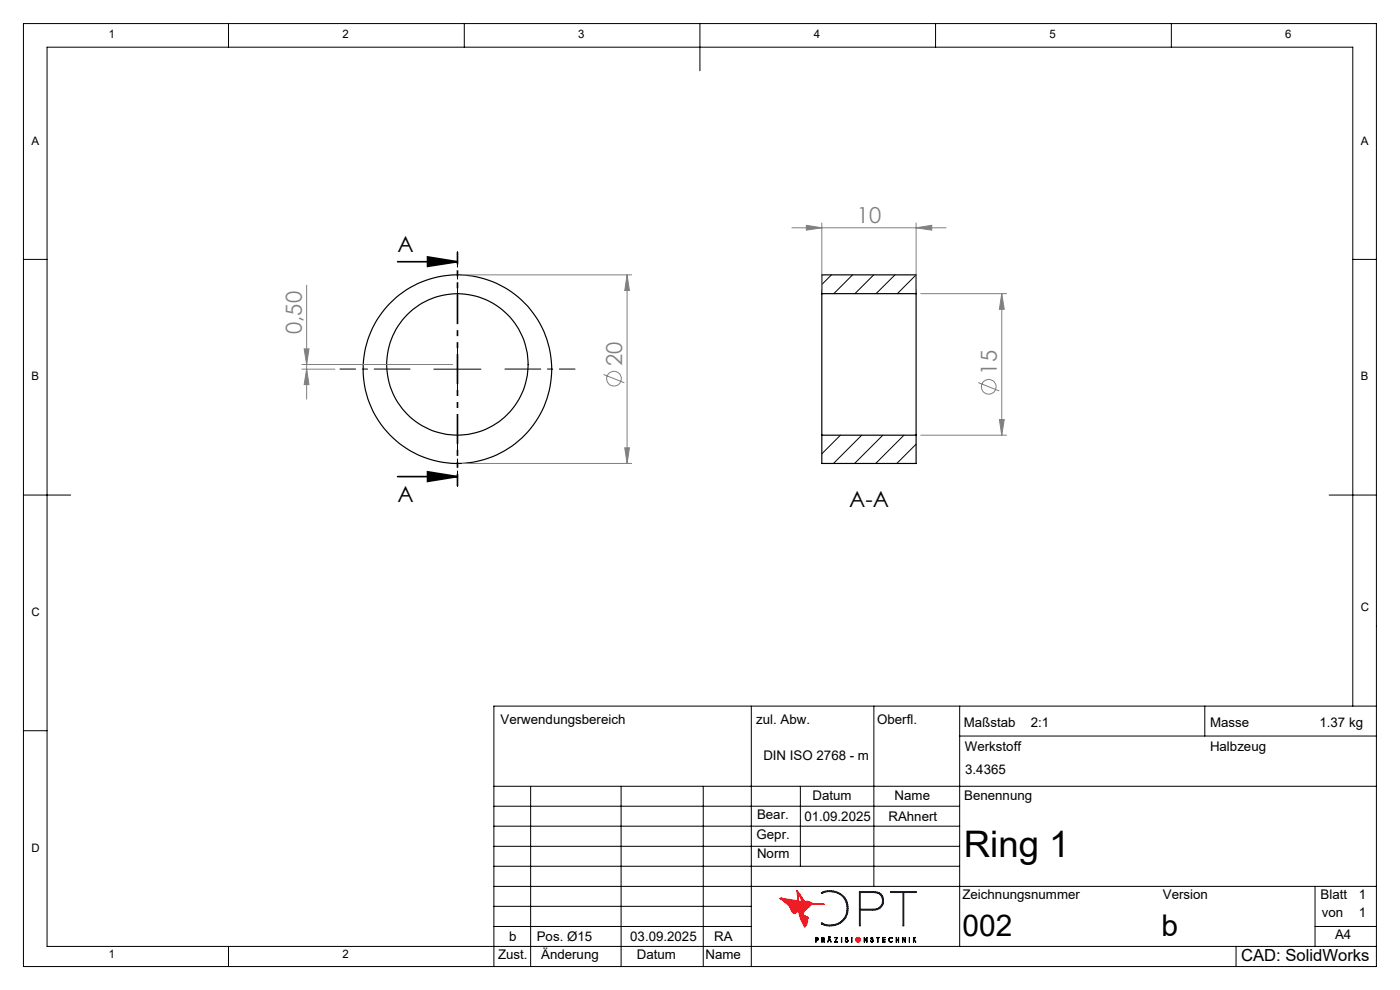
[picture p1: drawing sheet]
<svg xmlns="http://www.w3.org/2000/svg" width="297mm" height="210mm" viewBox="0 0 297 210" stroke-linecap="round" stroke-linejoin="round" font-family="sans-serif">
<g fill="none" stroke="#000" stroke-width=".25">
<path d="M174.3 62.3v30M174.3 62.3h20M174.3 62.3v-4h20v4M194.3 62.3v30M174.3 92.3h20M174.3 92.3v6h20v-6"/>
<circle cx="97" cy="77.3" r="15"/>
<circle cx="97" cy="78.3" r="20"/>
</g>
<g fill="none" stroke="#000" stroke-width=".21">
<path d="M5 5h287v200h-287zM48.5 5v5M98.5 5v5M148.5 5v10M198.5 5v5M248.5 5v5M5 55h5M176.4 58.3l-2.1 2.1M180.9 58.3l-4 4M185.3 58.3l-3.9 4M189.9 58.3l-4.1 4M194.3 58.3l-3.9 4"/>
<path d="M287 55h5M178.3 92.3l-4 4M182.8 92.3l-6 6M187.3 92.3l-6 6M191.8 92.3l-6 6M194.3 94.2l-4 4.1M5 105h10M282 105h10M5 155h5M159.4 149.8v55.2M185.4 149.8v38.2M203.6 149.8v51"/>
<path d="M203.6 156.1h88.4M255.6 149.8v6.3M287 149.8v-139.8h-277v190.8h282M292 149.8h-187.2v55.2M104.8 166.8h187.2M104.8 179.5h98.8M104.8 175.3h98.8M104.8 171h98.8M112.6 166.8v38.2M131.8 166.8v38.2M149.2 166.8v38.2M169.8 166.8v17"/>
<path d="M104.8 183.8h98.8M104.8 196.5h54.6M104.8 192.3h54.6M104.8 188h187.2M173.4 199.4l.1-.3-.4-.2v.9v-.9h.3l.2 .3-.1 .2-.4 .1M174.3 198.9l.6 .2v.2l-.2 .2 .2 .3-.3-.3 .2-.3-.1-.3h-.3l-.1 .9zM174.4 199.5h.2M174.6 199.5h.1M175.9 198.7l-.1 .1zM175.9 198.9l.4 .9-.2-.3h-.3l-.2 .3zM175.9 199l.2 .4h-.3zM176 198.7l.1 .1z"/>
<path d="M176 198.7h.1M177.1 198.9h.6l-.5 .9h.5h-.6l.5-.9zM178.5 198.9l.1 .9zM179.5 198.9v.3a.38 .38 0 0 1 .4 .5l-.3 .1-.2-.1 .3 .1 .1-.2zM179.5 198.9l.3 .1zM180.7 198.9v.9zM183.3 198.9l.6 .8v-.8v.9l-.5-.8-.1 .8zM184.7 199.7h.1M184.8 198.9h.3l.1 .1zM184.8 198.9v.3l.3 .2M184.9 199v.2l.3 .1M185.1 199.4v.4l-.4-.1"/>
<path d="M185.2 199.3v.5h-.2l-.3-.1M185.9 198.9h.6h-.2v.9l-.1-.9zM187.3 198.9h.4h-.4v.9h.4h-.4M187.3 199.3h.4l-.4 .1M188.5 199.3l.3 .5h.4M188.6 199.3l.1 .4 .5 .1M188.7 199l.3-.1 .3 .1h-.5l-.2 .3zM189.2 199.8l.1-.1zM190.1 198.9l.1 .9zM190.2 199.3h.4M190.6 198.9v.9zM192 199.7l-.5-.8v.9v-.8l.5 .8"/>
<path d="M192 199.8h.1M192 198.9h.1M192 198.9l.1 .9M192.9 198.9v.9zM193.8 199.8h.1M193.8 198.9h.1M193.8 199.3l.4-.4-.3 .3 .4 .6-.5-.5M193.8 198.9v.9M279 196.5h13M279 188v12.8M48.5 200.8v4.2M262.2 200.8v4.2"/>
</g>
<path d="M170.6 191.2h.1M174.2 189.4a3.8 3.8 0 0 1 5.7 3.3 3.8 3.8 0 0 1-5.7 3.3l.1-.2a3.6 3.6 0 0 0 5.4-3.1 3.6 3.6 0 0 0-5.4-3.2zM182.3 189.1h2.9a1.99 1.99 0 0 1 2.2 2.1 1.99 1.99 0 0 1-2.3 1.9h-2.6v3.3h-.2zM182.5 189.3h2.7a1.77 1.77 0 0 1 2 1.6 1.77 1.77 0 0 1-1.6 2h-3.1zM188.9 189.1h5.4v.2h-2.6v7.1h-.1v-7.1h-2.7z" fill="none" stroke="#191924" stroke-width=".21"/>
<g fill="none" stroke="#ee1c25" stroke-width=".21">
<path d="M165.5 190.6h.1M165.5 190.6a5.9 5.9 0 0 1 2.7 3l.2 .1a1.01 1.01 0 0 0 1-.5h.1M165.7 190.5h.1M165.7 190.6h-.2M165.7 190.6l4.6 .6M165.7 190.5v.1M165.7 190.5l.6 .5M165.8 190.6l.5 .3M166.3 190.9l1.1 1M166.3 191l.7 .5M167 191.6l.9 .8M167.5 192l.5 .4"/>
<path d="M169 188.9l.6 .6 1.1 1.7M169 188.9h.1M169 188.9l.3 2.3 .1-1.6M169.4 189.6h.1M169.4 189.6l.7 1.6h1.6a2.22 2.22 0 0 0 1.9 .5l.3 .1M169.5 193.2h.1M169.5 193.3a6.1 6.1 0 0 0 1.2 3.3M170.7 196.5v.1M170.7 196.6h.1M170.8 196.5h-.1M170.9 196.4l-.1 .1M174.6 191.8h.1"/>
<path d="M174.8 191.8h-1.9a1.19 1.19 0 0 0-1.3 .7l-.9 .6a.65 .65 0 0 0-.1 1.1l.8 .4-.1 .4a1.32 1.32 0 0 1-.4 1.4"/>
<circle cx="182" cy="199.3" r=".5"/>
</g>
<path d="M173.1 198.9h.2a.34 .34 0 0 1 .3 .4 .34 .34 0 0 1-.5 .2v.3zM173.1 198.9v.6h.2a.27 .27 0 0 0 .2-.3 .27 .27 0 0 0-.2-.3zM174.3 198.9h.3a.34 .34 0 0 1 .3 .3 .34 .34 0 0 1-.2 .3l.2 .3-.3-.3h-.2l-.1 .3zM174.4 198.9v.6h.2a.27 .27 0 0 0 .2-.3 .27 .27 0 0 0-.2-.3zM176 198.7l.1 .1zM175.8 198.8h.1zM175.9 199l.2 .4h-.3zM175.9 198.9l-.3 .9 .2-.3h.3l.2 .3zM177.1 198.9h.6l-.5 .9h.5h-.6l.5-.9zM178.5 198.9l.1 .9zM179.5 198.9h.2l.1 .1-.2-.1-.1 .2a.43 .43 0 0 1 .2 .7h-.3l-.1-.2a.25 .25 0 0 0 .4 .1 .25 .25 0 0 0 .1-.3l-.3-.2zM180.7 198.9v.9zM183.3 198.9l.6 .8v-.8v.9l-.5-.8-.1 .8zM184.8 198.9h.3l.1 .1-.3-.1-.1 .2a.4 .4 0 0 1 .4 .3 .4 .4 0 0 1-.1 .4l-.4-.2a.25 .25 0 0 0 .3 .1 .25 .25 0 0 0 .1-.3l-.3-.2zM185.9 198.9h.6h-.2v.9l-.1-.9zM187.3 198.9h.4h-.4v.4h.4l-.4 .1v.4h.4h-.4zM188.5 199.4a.45 .45 0 0 1 .9 0 .45 .45 0 0 1-.9 0zM190.1 198.9l.1 .4h.4v-.4v.9v-.4h-.4l-.1 .4zM191.5 198.9l.5 .8 .1-.8v.9l-.6-.8v.8zM192.9 198.9v.9zM193.8 198.9v.4l.4-.4-.3 .3 .4 .6-.4-.5-.1 .5z" fill-rule="evenodd" fill="#000"/>
<path d="M182.5 189.3v3.6h2.7a1.78 1.78 0 0 0 2-1.8 1.78 1.78 0 0 0-2-1.8zM182.3 189.1h2.9a1.99 1.99 0 0 1 2.2 2.1 1.99 1.99 0 0 1-2.3 1.9h-2.6v3.3h-.2zM188.9 189.1h5.4v.2h-2.6v7.1h-.1v-7.1h-2.7zM174.2 189.4l.1 .1a3.6 3.6 0 0 1 4.5 .8 3.6 3.6 0 0 1 .2 4.6 3.7 3.7 0 0 1-4.7 .9l-.1 .2a3.8 3.8 0 0 0 5.4-1.8 3.8 3.8 0 0 0-2.4-5.1l-1.7-.1z" fill-rule="evenodd" fill="#191924"/>
<path d="M181.5 199.3a.5 .5 0 0 1 1 0 .5 .5 0 0 1-1 0zM169 188.9l.3 2.2 .1-1.5 .6 1.2a.44 .44 0 0 0 .7 .4zM165.5 190.6a5.9 5.9 0 0 1 2.7 3l.2 .1a1.01 1.01 0 0 0 1-.5h.1a6 6 0 0 0 1.2 3.4l.1-.1a1.28 1.28 0 0 0 .5-1.4v-.1a.35 .35 0 0 0 .1-.4 .35 .35 0 0 0-.4-.2 .67 .67 0 0 1-.6-.5 .67 .67 0 0 1 .3-.8l1.5-1.2 2.6-.1-1.6-.1a1.4 1.4 0 0 1-1.5-.5l-2.4-.1v.1v-.1l-3.6-.5 2.3 1.8-2.3-1.9z" fill-rule="evenodd" fill="#ee1c25"/>
<g fill="none" stroke="#808080" stroke-width=".21">
<path d="M98 58.3h36M133 58.3v40M133 58.3l.5 3.3h-1zM168 48.3h32.7M171.1 47.8l3.2 .5-3.2 .5zM174.3 47.3v14M194.3 48.3l3.4-.5v1zM194.3 47.3v14M64 77.3h32M64 78.3h7M64.5 74h1l-.4 3.3zM65.1 60.5v24.2"/>
<path d="M65.1 78.3l.4 3.3h-1zM128 79.4l4.5 1.8M195.3 62.3h18.2M212.5 62.3v30M212.5 62.3l.5 3.3h-1zM98 98.3h36M132.5 95h1l-.5 3.3zM195.3 92.3h18.2M207.5 81.2l4.5 1.7M212 89h1l-.5 3.3z"/>
<circle cx="130.3" cy="80.3" r="1.56"/>
<circle cx="209.8" cy="82" r="1.55"/>
</g>
<path d="M84.3 55.5h12.7M90.7 54.5l6.3 1-6.3 1zM84.3 101.1h12.7M90.7 100.1l6.3 1-6.3 1z" fill="none" stroke="#000" stroke-width=".35"/>
<path d="M87.1 78.3h-15M97.1 68.3v-15M107.1 78.3h15M97.1 88.3v15" fill="none" stroke="#000" stroke-width=".21" stroke-dasharray="15.2 1.3 1.3 1.3" stroke-dashoffset="7.5" stroke-linecap="butt"/>
<path d="M97.1 53.5v49.6" fill="none" stroke="#000" stroke-width=".35" stroke-dasharray="6.3 1.3 1.3 1.3 1.3 1.3" stroke-dashoffset="3.8" stroke-linecap="butt"/>
<path d="M92 78.3h10M97 73.3v10" fill="none" stroke="#000" stroke-width=".21"/>
<path d="M90.7 54.5l6.3 1-6.3 1zM90.7 100.1l6.3 1-6.3 1z" fill="#000"/>
<g fill="#808080">
<path d="M171.1 47.8l3.2 .5-3.2 .5zM194.3 48.3l3.4-.5v1z"/>
<path d="M133 58.3l.5 3.3h-1zM132.5 95h1l-.5 3.3zM64.5 74h1l-.4 3.3zM65.1 78.3l.4 3.3h-1zM212.5 62.3l.5 3.3h-1zM212 89h1l-.5 3.3z"/>
</g>
<text font-size="7.8" x="204.5" y="181.7">Ring 1</text>
<g font-size="6.3">
<text x="204.2" y="198.6">002</text>
<text x="246.4" y="198.6">b</text>
</g>
<g font-size="4.7" fill="#808080">
<text x="181.8" y="47.3">10</text>
<text x="64" y="70.8" transform="rotate(-90 64 70.8)">0,50</text>
<text x="132" y="77.7" transform="rotate(-90 132 77.7)">20</text>
<text x="211.5" y="79.5" transform="rotate(-90 211.5 79.5)">15</text>
</g>
<g font-size="4.7">
<text x="84.4" y="53.4">A</text>
<text x="84.4" y="106.4">A</text>
<text x="180.1" y="107.5">A-A</text>
</g>
<text font-size="3.5" x="263.3" y="203.9">CAD: SolidWorks</text>
<g font-size="2.8">
<text x="106.2" y="153.6">Verwendungsbereich</text>
<text x="160.4" y="153.6">zul. Abw.</text>
<text x="186.1" y="153.6">Oberfl.</text>
<text x="204.5" y="154.1">Maßstab</text>
<text x="218.7" y="154.1">2:1</text>
<text x="256.7" y="154.1">Masse</text>
<text x="279.9" y="154.1">1.37 kg</text>
<text x="161.9" y="161.1">DIN ISO 2768 - m</text>
<text x="204.7" y="159.2">Werkstoff</text>
<text x="256.7" y="159.2">Halbzeug</text>
<text x="204.8" y="164.1">3.4365</text>
<text x="160.6" y="173.7">Bear.</text>
<text x="172.4" y="169.7">Datum</text>
<text x="189.8" y="169.7">Name</text>
<text x="204.5" y="169.7">Benennung</text>
<text x="160.5" y="177.9">Gepr.</text>
<text x="170.6" y="174.2">01.09.2025</text>
<text x="188.5" y="174.2">RAhnert</text>
<text x="160.6" y="182.1">Norm</text>
<text x="204.2" y="190.7">Zeichnungsnummer</text>
<text x="246.7" y="190.7">Version</text>
<text x="280.2" y="190.7">Blatt</text>
<text x="288.3" y="190.7">1</text>
<text x="280.4" y="194.6">von</text>
<text x="288.3" y="194.6">1</text>
<text x="105.7" y="203.5">Zust.</text>
<text x="108" y="199.5">b</text>
<text x="113.9" y="199.5">Pos. Ø15</text>
<text x="114.8" y="203.5">Änderung</text>
<text x="133.7" y="199.5">03.09.2025</text>
<text x="135.1" y="203.5">Datum</text>
<text x="149.7" y="203.5">Name</text>
<text x="151.5" y="199.5">RA</text>
<text x="283.2" y="199.2">A4</text>
</g>
<g font-size="2.5">
<text x="23.1" y="8.2">1</text>
<text x="72.7" y="8.2">2</text>
<text x="122.7" y="8.2">3</text>
<text x="172.7" y="8.2">4</text>
<text x="222.7" y="8.2">5</text>
<text x="272.7" y="8.2">6</text>
<text x="6.7" y="30.7">A</text>
<text x="288.7" y="30.7">A</text>
<text x="6.7" y="80.7">B</text>
<text x="288.7" y="80.7">B</text>
<text x="6.7" y="130.7">C</text>
<text x="288.7" y="129.7">C</text>
<text x="6.7" y="180.7">D</text>
<text x="23.1" y="203.2">1</text>
<text x="72.7" y="203.2">2</text>
</g>
</svg>
